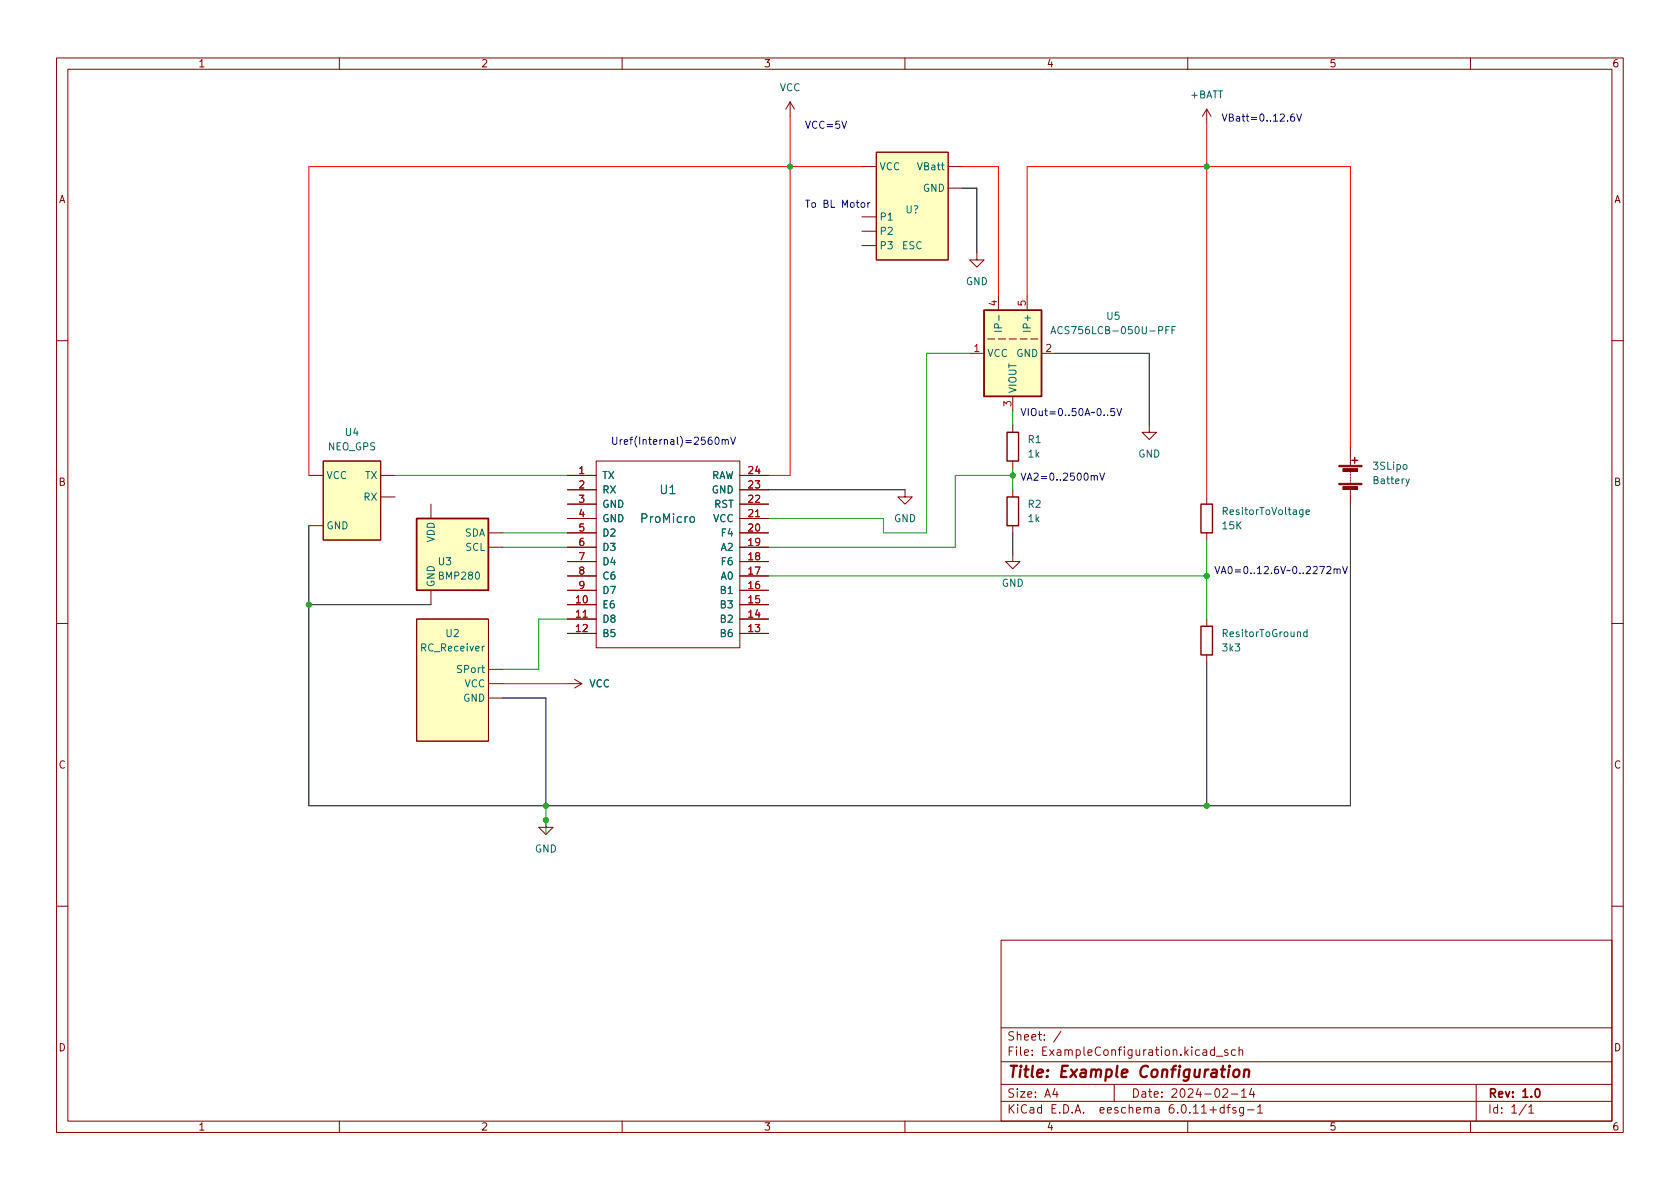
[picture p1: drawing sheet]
<svg xmlns="http://www.w3.org/2000/svg" width="297mm" height="210mm" viewBox="0 0 297 210" stroke-linecap="round" stroke-linejoin="round" font-family="sans-serif">
<g fill="none" stroke="#840000" stroke-width=".18">
<path d="M10 10.2h277v190.1h-277zM12 12.2h273v186.1h-273zM60 10.2v2M110 10.2v2M139.7 18l-.8 1.3M139.7 18v2.6M139.7 18l.8 1.3M160 10.2v2M210 10.2v2M213.4 19.3l-.8 1.3M213.4 19.3v2.5M213.4 19.3l.7 1.3"/>
<path d="M260 10.2v2M152.4 38.3h2.5M152.4 29.5h2.5M154.9 26.9h12.7v19.1h-12.7zM167.6 33.3h2.6M167.6 29.5h2.6M152.4 40.9h2.5M152.4 43.4h2.5M172.7 44.7v1.3h1.3l-1.3 1.2-1.3-1.2h1.3M174.6 59.9h1.3M176.5 59.9h1.3M176.5 52.3v2.6"/>
<path d="M178.4 59.9h1.3M180.3 59.9h1.3M181.6 52.3v2.6M182.2 59.9h1.3M10 60.2h2M171.4 62.5h2.6M179.1 70.1v2.5M179.1 75.2v1.2M184.1 62.5h2.6M203.2 75.2v1.2h1.3l-1.3 1.3-1.3-1.3h1.3M238.8 79v3.3M285 60.2h2"/>
<path d="M54.6 93h2.5M54.6 84.1h2.5M57.1 81.5h10.2v14h-10.2zM67.3 87.9h2.5M67.3 84.1h2.5M76.2 89.1v2.6M86.4 96.8h2.5M86.4 94.2h2.5M100.3 84.1h5.1M100.3 96.8h5.1M100.3 94.2h5.1M100.3 99.3h5.1"/>
<path d="M100.3 86.6h5.1M100.3 91.7h5.1M100.3 89.1h5.1M105.4 81.5h25.4v33h-25.4zM130.8 84.1h5.1M130.8 96.8h5.1M130.8 94.2h5.1M130.8 99.3h5.1M130.8 86.6h5.1M130.8 91.7h5.1M130.8 89.1h5.1M160 86.6v1.3h1.3l-1.3 1.2-1.3-1.2h1.3"/>
<path d="M179.1 98v1.3h1.2l-1.2 1.3-1.3-1.3h1.3M179.1 81.5v1.3M179.1 86.6v1.3M179.1 93v1.2M213.4 87.9v1.2M213.4 94.2v1.3M238.8 83.3v.3M238.8 83.8v.3M238.8 84.3v.3M238.8 84.8v.3M238.8 85.3v.3M238.8 86.6v2.5"/>
<path d="M10 110.2h2M73.7 109.5h12.7v21.6h-12.7zM76.2 104.4v2.5M86.4 118.4h2.5M100.3 106.9h5.1M100.3 109.5h5.1M100.3 112h5.1M100.3 104.4h5.1M100.3 101.8h5.1M130.8 106.9h5.1M130.8 109.5h5.1M130.8 112h5.1"/>
<path d="M130.8 104.4h5.1M130.8 101.8h5.1M213.4 109.5v1.2M213.4 115.8v1.3M285 110.2h2M86.4 123.4h2.5M86.4 120.9h2.5M100.3 120.9h2.6M101.6 120.1l1.3 .8M102.9 120.9l-1.3 .8M96.5 145v1.3h1.3l-1.3 1.3-1.3-1.3h1.3M10 160.2h2"/>
<path d="M177 166.3h108v32h-108zM285 160.2h2M60 198.3v2M110 198.3v2M160 198.3v2M177 194.8h108M177 191.8h108M177 187.8h108M177 181.8h108M182.5 186.5v.1M182.5 185.7v.1M184.6 183.8v.1"/>
<path d="M184.6 183v.1M187.6 182.4l-1.3 1.9M197 191.8v3M204.3 195.9h.6v.9M204.9 196.2l-.5 .1a.29 .29 0 0 0-.2 .2 .29 .29 0 0 0 .2 .3h.5M210 198.3v2M215.1 186.8h1.1M217.1 185.7l-.4-.1-.2 .2 .1 .3 .5 .1v.4h-.6M217.7 193.5h1.2M218.4 185.7l-.4-.1-.3 .3v.4l.2 .3h.5M219.1 185.8l.2-.2 .3 .1 .1 .9M219.1 185.1v1.5"/>
<path d="M219.5 193l.4-.5v1.5M219.5 194h.9M220.6 196.3h1.1M221.3 192.5l-.4 1h1M221.6 193v1M222.4 195.8l.4-.5v1.5M222.4 196.8h.8M260 198.3v2M261 191.8v6.5M270.3 195.8l.4-.5v1.5M270.3 196.8h.9"/>
</g>
<g fill="#ffffc2" stroke="#ffffc2" stroke-width=".18">
<path d="M57.1 81.5h10.2v14h-10.2z"/>
<path d="M73.7 91.7h12.7v12.7h-12.7z"/>
<path d="M73.7 109.5h12.7v21.6h-12.7z"/>
<path d="M174 54.9h10.1v15.2h-10.1z"/>
<path d="M154.9 26.9h12.7v19.1h-12.7z"/>
</g>
<path d="M174 54.9h10.1v15.2h-10.1zM178.1 76.4h2v5.1h-2zM73.7 91.7h12.7v12.7h-12.7zM178.1 87.9h2v5.1h-2zM212.3 89.1h2.1v5.1h-2.1zM239 81.4h1M239.5 80.9v1M212.3 110.7h2.1v5.1h-2.1z" fill="none" stroke="#840000" stroke-width=".25"/>
<g fill="none" stroke="#006464" stroke-width=".18">
<path d="M166.5 29.2h.4M166.6 28.8v1.1l.3 .1M176.6 55.7v1M204.9 58.4l.6-.1 .1-.1-.1-.3-.6-.2v1.3M206.1 58.3h.5M206.7 57.7h-.6v1.3M207.2 58.3h.4M207.8 57.7h-.6v1.3M122.1 91.5l.2-.1 .4 .1 .1 .6-.2 .2-.3 .1-.2-.2zM230.4 90.1v1.1l-.3 .2h-.3M230.4 90.2l-.4-.1-.2 .3 .1 .5h.5M230.9 90.6l.6-.2v-.2l-.4-.1-.2 .2 .1 .6h.5"/>
<path d="M248.2 82.3l.1-.2 .4 .2 .1 .4-.2 .2-.3 .1-.1-.1zM248.6 84.7l.3 .8M249.2 84.7l-.4 1.1-.2 .2M84.2 101.3l.1-.1a.68 .68 0 0 1 .5 .6 .68 .68 0 0 1-.5 .6l-.1-.1-.2-.4zM85.2 118.1h.5M85.4 117.7v1.1l.3 .1M85.6 114.3l-.3 .2M231.1 111.8l-.4-.1-.2 .3 .1 .5h.5M231.1 111.3v1.3"/>
</g>
<path d="M133.6 91.4h.7M103.1 109.2h.7" fill="none" stroke="#a90000" stroke-width=".18"/>
<g fill="#840000" stroke="#840000" stroke-width=".18">
<path d="M236.7 85.5h4.1v.2h-4.1z"/>
<path d="M236.7 82.3h4.1v.2h-4.1z"/>
<path d="M237.4 86h2.6v.6h-2.6z"/>
<path d="M237.4 82.9h2.6v.5h-2.6z"/>
</g>
<g fill="none" stroke="#0000c2" stroke-width=".18">
<path d="M228.8 20.2h-.4a.86 .86 0 0 0 0 1.2l.5-.1v-.4l-.2-.3h-.3l-.2 .3M229.3 20.2l.4 1.2 .4-1.2M126.5 77.4l.2-.1a.68 .68 0 0 1 .5 .6 .68 .68 0 0 1-.5 .7l-.2-.1-.1-.4zM127.7 77.9l.2-.2 .3 .1v.8M127.7 77.7v.9M128.2 77.9l.2-.2 .3 .1 .1 .8M129.2 77.3l.4 1.3 .4-1.3M197 72.2h-.6v.6l.2-.1 .4 .1 .1 .2-.1 .4-.1 .1-.5-.1M197.5 72.2l.4 1.3 .4-1.3M193.5 84.3l.2-.2h.3v.8M194.4 83.7l.5 1.2 .4-1.2M235.9 100.7l.2-.1 .3 .1v.7"/>
<path d="M235.9 100.6v.8M236.4 100.8l.2-.2 .3 .1 .1 .7M237.4 100.2l.4 1.2 .4-1.2"/>
</g>
<path d="M139.7 20.6v63.5h-3.8M152.4 29.5h-97.8v54.6M170.2 29.5h6.3v22.8M213.4 21.8v66.1M181.6 52.3v-22.8h57.2v49.5M88.9 120.9h11.4" fill="none" stroke="#f00" stroke-width=".18"/>
<path d="M170.2 33.3h2.5v11.4M186.7 62.5h16.5v12.7M135.9 86.6h24.1M179.1 94.2v3.8M238.8 89.1v53.4h-184.2v-49.5M54.6 106.9h21.6M213.4 117.1v25.4M88.9 123.4h7.6v19.1" fill="none" stroke="#000" stroke-width=".18"/>
<path d="M171.4 62.5h-7.6v31.7h-7.6v-2.5h-20.3M179.1 72.6v2.6M69.8 84.1h30.5M88.9 96.8h11.4M88.9 94.2h11.4M179.1 84.1h-10.2v12.7h-33M179.1 82.8v3.8M213.4 95.5v14M100.3 109.5h-5.1v8.9h-6.3M135.9 101.8h77.5M96.5 142.5v5.1" fill="none" stroke="#009600" stroke-width=".18"/>
<g fill="#009600" stroke="#009600" stroke-width=".18">
<circle cx="213.4" cy="29.5" r=".46"/>
<circle cx="139.7" cy="29.5" r=".46"/>
<circle cx="54.6" cy="106.9" r=".46"/>
<circle cx="96.5" cy="145" r=".46"/>
<circle cx="96.5" cy="142.5" r=".46"/>
<circle cx="213.4" cy="101.8" r=".46"/>
<circle cx="179.1" cy="84.1" r=".46"/>
<circle cx="213.4" cy="142.5" r=".46"/>
</g>
<g font-size="2.8" fill="#840000">
<text x="178" y="191.2">Title:</text>
<text x="187.3" y="191.2">Example</text>
<text x="201.7" y="191.2">Configuration</text>
</g>
<g font-size="2.1" fill="#006464">
<text x="116.5" y="87.8">U1</text>
<text x="113.1" y="92.9">ProMicro</text>
</g>
<g font-size="2.1" fill="#840000">
<text x="178" y="184.5">Sheet:</text>
<text x="178" y="187.2">File:</text>
<text x="184.4" y="187.2">ExampleConfiguration.kicad_sch</text>
<text x="178" y="197.4">KiCad</text>
<text x="178" y="194.6">Size:</text>
<text x="184.7" y="194.6">A4</text>
<text x="185.7" y="197.4">E.D.A.</text>
<text x="194.6" y="197.4">eeschema</text>
<text x="200" y="194.6">Date:</text>
<text x="207" y="197.4">6.0.11+dfsg-1</text>
<text x="207" y="194.6">2024-02-14</text>
<text x="263" y="194.6">Rev:</text>
<text x="263" y="197.4">Id:</text>
<text x="267.1" y="197.4">1/1</text>
<text x="269.1" y="194.6">1.0</text>
</g>
<g font-size="1.8" fill="#840000">
<text x="35" y="12.3">1</text>
<text x="85" y="12.3">2</text>
<text x="135" y="12.3">3</text>
<text x="185" y="12.3">4</text>
<text x="235" y="12.3">5</text>
<text x="285" y="12.3">6</text>
<text x="10.4" y="36.3">A</text>
<text x="285.4" y="36.3">A</text>
<text x="10.3" y="86.3">B</text>
<text x="285.3" y="86.3">B</text>
<text x="10.3" y="136.3">C</text>
<text x="285.3" y="136.3">C</text>
<text x="10.3" y="186.3">D</text>
<text x="285.3" y="186.3">D</text>
<text x="35" y="200.3">1</text>
<text x="85" y="200.3">2</text>
<text x="135" y="200.3">3</text>
<text x="185" y="200.3">4</text>
<text x="235" y="200.3">5</text>
<text x="285" y="200.3">6</text>
</g>
<g font-size="1.8" fill="#006464">
<text x="137.8" y="16.5">VCC</text>
<text x="210.4" y="17.8">+BATT</text>
<text x="155.4" y="30.5">VCC</text>
<text x="162" y="30.5">VBatt</text>
<text x="163.1" y="34.3">GND</text>
<text x="155.4" y="39.4">P1</text>
<text x="155.4" y="41.9">P2</text>
<text x="160" y="38.1">U?</text>
<text x="155.4" y="44.5">P3</text>
<text x="159.4" y="44.5">ESC</text>
<text x="170.7" y="50.8">GND</text>
<text x="177.6" y="59" transform="rotate(-90 177.6 59)">IP-</text>
<text x="182.6" y="59" transform="rotate(-90 182.6 59)">IP+</text>
<text x="185.6" y="59.5">ACS756LCB-050U-PFF</text>
<text x="195.5" y="56.9">U5</text>
<text x="174.5" y="63.5">VCC</text>
<text x="179.6" y="63.5">GND</text>
<text x="180.1" y="69.6" transform="rotate(-90 180.1 69.6)">VIOUT</text>
<text x="60.9" y="77.5">U4</text>
<text x="57.9" y="80">NEO_GPS</text>
<text x="181.6" y="78.7">R1</text>
<text x="181.6" y="81.3">1k</text>
<text x="201.2" y="81.3">GND</text>
<text x="242.6" y="83.4">3SLipo</text>
<text x="57.7" y="85.1">VCC</text>
<text x="64.2" y="88.9">RX</text>
<text x="64.5" y="85.1">TX</text>
<text x="106.4" y="85.1">TX</text>
<text x="106.4" y="87.6">RX</text>
<text x="125.8" y="87.6">GND</text>
<text x="125.8" y="85.1">RAW</text>
<text x="242.6" y="86">Battery</text>
<text x="57.7" y="94">GND</text>
<text x="77.2" y="96" transform="rotate(-90 77.2 96)">VDD</text>
<text x="82.1" y="95.3">SDA</text>
<text x="106.4" y="90.2">GND</text>
<text x="106.4" y="92.7">GND</text>
<text x="106.4" y="95.3">D2</text>
<text x="126" y="92.7">VCC</text>
<text x="126.2" y="90.2">RST</text>
<text x="127.3" y="95.3">F4</text>
<text x="158" y="92.7">GND</text>
<text x="181.6" y="90.2">R2</text>
<text x="181.6" y="92.7">1k</text>
<text x="215.9" y="91.4">ResitorToVoltage</text>
<text x="215.9" y="94">15K</text>
<text x="77.3" y="100.3">U3</text>
<text x="82.2" y="97.8">SCL</text>
<text x="106.4" y="97.8">D3</text>
<text x="106.4" y="100.3">D4</text>
<text x="127.3" y="100.3">F6</text>
<text x="127.3" y="97.8">A2</text>
<text x="77.2" y="103.9" transform="rotate(-90 77.2 103.9)">GND</text>
<text x="77.3" y="102.9">BMP280</text>
<text x="106.4" y="108">E6</text>
<text x="106.4" y="102.9">C6</text>
<text x="106.4" y="105.4">D7</text>
<text x="127.2" y="108">B3</text>
<text x="127.2" y="105.4">B1</text>
<text x="127.3" y="102.9">A0</text>
<text x="177.1" y="104.1">GND</text>
<text x="78.7" y="113">U2</text>
<text x="106.4" y="110.5">D8</text>
<text x="106.4" y="113">B5</text>
<text x="127.2" y="113">B6</text>
<text x="127.2" y="110.5">B2</text>
<text x="215.9" y="113">ResitorToGround</text>
<text x="74.2" y="115.6">RC_Receiver</text>
<text x="80.6" y="119.4">SPort</text>
<text x="215.9" y="115.6">3k3</text>
<text x="81.8" y="124.5">GND</text>
<text x="82.1" y="121.9">VCC</text>
<text x="104.1" y="121.9">VCC</text>
<text x="94.5" y="151.1">GND</text>
</g>
<g font-size="1.8" fill="#0000c2">
<text x="142.2" y="22.8">VCC=5V</text>
<text x="215.9" y="21.5">VBatt=0..12.6V</text>
<text x="142.2" y="36.7">To BL</text>
<text x="148.9" y="36.7">Motor</text>
<text x="180.3" y="73.6">VIOut=0..50A~0..5V</text>
<text x="107.9" y="78.6">Uref(Internal)=2560mV</text>
<text x="180.3" y="85">VA2=0..2500mV</text>
<text x="214.6" y="101.5">VA0=0..12.6V~0..2272mV</text>
</g>
<g font-size="1.8" fill="#a90000">
<text x="176.3" y="54.3" transform="rotate(-90 176.3 54.3)">4</text>
<text x="181.4" y="54.3" transform="rotate(-90 181.4 54.3)">5</text>
<text x="172" y="62.2">1</text>
<text x="184.7" y="62.2">2</text>
<text x="178.8" y="72" transform="rotate(-90 178.8 72)">3</text>
<text x="102.2" y="83.8">1</text>
<text x="132.1" y="83.8">24</text>
<text x="102.2" y="86.4">2</text>
<text x="102.2" y="88.9">3</text>
<text x="132.1" y="88.9">22</text>
<text x="132.1" y="86.4">23</text>
<text x="102.2" y="91.4">4</text>
<text x="102.2" y="94">5</text>
<text x="132.1" y="94">20</text>
<text x="132.1" y="91.4">21</text>
<text x="102.2" y="96.5">6</text>
<text x="102.2" y="99.1">7</text>
<text x="102.2" y="101.6">8</text>
<text x="132.1" y="101.6">17</text>
<text x="132.1" y="99.1">18</text>
<text x="132.1" y="96.5">19</text>
<text x="101.6" y="106.7">10</text>
<text x="102.2" y="104.1">9</text>
<text x="132.1" y="106.7">15</text>
<text x="132.1" y="104.1">16</text>
<text x="101.6" y="109.2">11</text>
<text x="101.6" y="111.8">12</text>
<text x="132.1" y="111.8">13</text>
<text x="132.1" y="109.2">14</text>
</g>
</svg>
